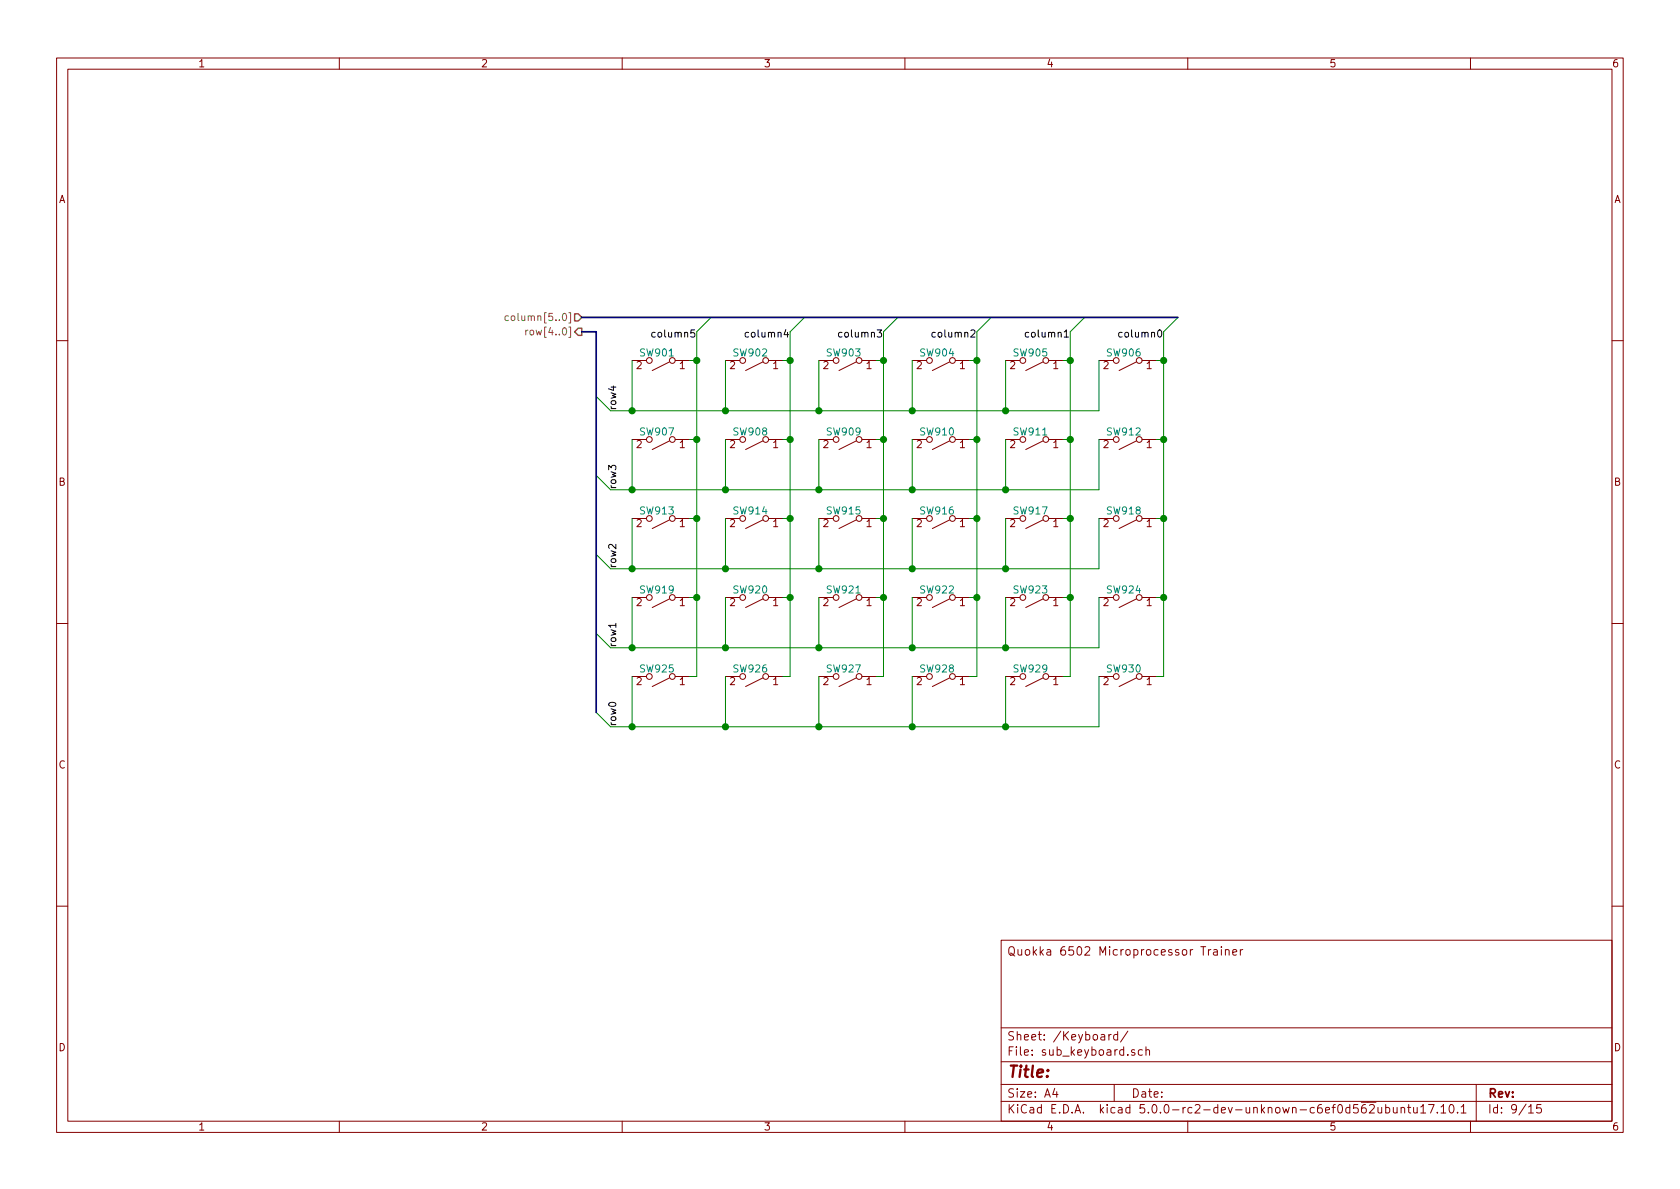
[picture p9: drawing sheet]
EESchema Schematic File Version 4
LIBS:quokka-cache
EELAYER 26 0
EELAYER END
$Descr A4 11693 8268
encoding utf-8
Sheet 9 15
Title ""
Date ""
Rev ""
Comp ""
Comment1 ""
Comment2 ""
Comment3 ""
Comment4 "Quokka 6502 Microprocessor Trainer"
$EndDescr
Text HLabel 4050 2200 0    50   Input ~ 0
column[5..0]
Text HLabel 4050 2300 0    50   Output ~ 0
row[4..0]
$Comp
L Switch:SW_SPST SW901
U 1 1
P 4600 2500
F 0 "SW901" H 4500 2450 50  0000 L CNN
F 1 "SW_SPST" H 4450 2350 50  0001 L CNN
F 2 "Button_Switch_Keyboard:SW_Cherry_MX1A_1.00u_PCB" H 4600 2500 50  0001 C CNN
F 3 "" H 4600 2500 50  0001 C CNN
	1    4600 2500
	-1   0    0    1   
$EndComp
$Comp
L Switch:SW_SPST SW902
U 1 1
P 5250 2500
F 0 "SW902" H 5150 2450 50  0000 L CNN
F 1 "SW_SPST" H 5100 2350 50  0001 L CNN
F 2 "Button_Switch_Keyboard:SW_Cherry_MX1A_1.00u_PCB" H 5250 2500 50  0001 C CNN
F 3 "" H 5250 2500 50  0001 C CNN
	1    5250 2500
	-1   0    0    1   
$EndComp
$Comp
L Switch:SW_SPST SW903
U 1 1
P 5900 2500
F 0 "SW903" H 5800 2450 50  0000 L CNN
F 1 "SW_SPST" H 5750 2350 50  0001 L CNN
F 2 "Button_Switch_Keyboard:SW_Cherry_MX1A_1.00u_PCB" H 5900 2500 50  0001 C CNN
F 3 "" H 5900 2500 50  0001 C CNN
	1    5900 2500
	-1   0    0    1   
$EndComp
$Comp
L Switch:SW_SPST SW904
U 1 1
P 6550 2500
F 0 "SW904" H 6450 2450 50  0000 L CNN
F 1 "SW_SPST" H 6400 2350 50  0001 L CNN
F 2 "Button_Switch_Keyboard:SW_Cherry_MX1A_1.00u_PCB" H 6550 2500 50  0001 C CNN
F 3 "" H 6550 2500 50  0001 C CNN
	1    6550 2500
	-1   0    0    1   
$EndComp
$Comp
L Switch:SW_SPST SW905
U 1 1
P 7200 2500
F 0 "SW905" H 7100 2450 50  0000 L CNN
F 1 "SW_SPST" H 7050 2350 50  0001 L CNN
F 2 "Button_Switch_Keyboard:SW_Cherry_MX1A_1.00u_PCB" H 7200 2500 50  0001 C CNN
F 3 "" H 7200 2500 50  0001 C CNN
	1    7200 2500
	-1   0    0    1   
$EndComp
$Comp
L Switch:SW_SPST SW906
U 1 1
P 7850 2500
F 0 "SW906" H 7750 2450 50  0000 L CNN
F 1 "SW_SPST" H 7700 2350 50  0001 L CNN
F 2 "Button_Switch_Keyboard:SW_Cherry_MX1A_1.00u_PCB" H 7850 2500 50  0001 C CNN
F 3 "" H 7850 2500 50  0001 C CNN
	1    7850 2500
	-1   0    0    1   
$EndComp
$Comp
L Switch:SW_SPST SW907
U 1 1
P 4600 3050
F 0 "SW907" H 4500 3000 50  0000 L CNN
F 1 "SW_SPST" H 4450 2900 50  0001 L CNN
F 2 "Button_Switch_Keyboard:SW_Cherry_MX1A_1.00u_PCB" H 4600 3050 50  0001 C CNN
F 3 "" H 4600 3050 50  0001 C CNN
	1    4600 3050
	-1   0    0    1   
$EndComp
$Comp
L Switch:SW_SPST SW908
U 1 1
P 5250 3050
F 0 "SW908" H 5150 3000 50  0000 L CNN
F 1 "SW_SPST" H 5100 2900 50  0001 L CNN
F 2 "Button_Switch_Keyboard:SW_Cherry_MX1A_1.00u_PCB" H 5250 3050 50  0001 C CNN
F 3 "" H 5250 3050 50  0001 C CNN
	1    5250 3050
	-1   0    0    1   
$EndComp
$Comp
L Switch:SW_SPST SW909
U 1 1
P 5900 3050
F 0 "SW909" H 5800 3000 50  0000 L CNN
F 1 "SW_SPST" H 5750 2900 50  0001 L CNN
F 2 "Button_Switch_Keyboard:SW_Cherry_MX1A_1.00u_PCB" H 5900 3050 50  0001 C CNN
F 3 "" H 5900 3050 50  0001 C CNN
	1    5900 3050
	-1   0    0    1   
$EndComp
$Comp
L Switch:SW_SPST SW910
U 1 1
P 6550 3050
F 0 "SW910" H 6450 3000 50  0000 L CNN
F 1 "SW_SPST" H 6400 2900 50  0001 L CNN
F 2 "Button_Switch_Keyboard:SW_Cherry_MX1A_1.00u_PCB" H 6550 3050 50  0001 C CNN
F 3 "" H 6550 3050 50  0001 C CNN
	1    6550 3050
	-1   0    0    1   
$EndComp
$Comp
L Switch:SW_SPST SW911
U 1 1
P 7200 3050
F 0 "SW911" H 7100 3000 50  0000 L CNN
F 1 "SW_SPST" H 7050 2900 50  0001 L CNN
F 2 "Button_Switch_Keyboard:SW_Cherry_MX1A_1.00u_PCB" H 7200 3050 50  0001 C CNN
F 3 "" H 7200 3050 50  0001 C CNN
	1    7200 3050
	-1   0    0    1   
$EndComp
$Comp
L Switch:SW_SPST SW912
U 1 1
P 7850 3050
F 0 "SW912" H 7750 3000 50  0000 L CNN
F 1 "SW_SPST" H 7700 2900 50  0001 L CNN
F 2 "Button_Switch_Keyboard:SW_Cherry_MX1A_1.00u_PCB" H 7850 3050 50  0001 C CNN
F 3 "" H 7850 3050 50  0001 C CNN
	1    7850 3050
	-1   0    0    1   
$EndComp
$Comp
L Switch:SW_SPST SW913
U 1 1
P 4600 3600
F 0 "SW913" H 4500 3550 50  0000 L CNN
F 1 "SW_SPST" H 4450 3450 50  0001 L CNN
F 2 "Button_Switch_Keyboard:SW_Cherry_MX1A_1.00u_PCB" H 4600 3600 50  0001 C CNN
F 3 "" H 4600 3600 50  0001 C CNN
	1    4600 3600
	-1   0    0    1   
$EndComp
$Comp
L Switch:SW_SPST SW914
U 1 1
P 5250 3600
F 0 "SW914" H 5150 3550 50  0000 L CNN
F 1 "SW_SPST" H 5100 3450 50  0001 L CNN
F 2 "Button_Switch_Keyboard:SW_Cherry_MX1A_1.00u_PCB" H 5250 3600 50  0001 C CNN
F 3 "" H 5250 3600 50  0001 C CNN
	1    5250 3600
	-1   0    0    1   
$EndComp
$Comp
L Switch:SW_SPST SW915
U 1 1
P 5900 3600
F 0 "SW915" H 5800 3550 50  0000 L CNN
F 1 "SW_SPST" H 5750 3450 50  0001 L CNN
F 2 "Button_Switch_Keyboard:SW_Cherry_MX1A_1.00u_PCB" H 5900 3600 50  0001 C CNN
F 3 "" H 5900 3600 50  0001 C CNN
	1    5900 3600
	-1   0    0    1   
$EndComp
$Comp
L Switch:SW_SPST SW916
U 1 1
P 6550 3600
F 0 "SW916" H 6450 3550 50  0000 L CNN
F 1 "SW_SPST" H 6400 3450 50  0001 L CNN
F 2 "Button_Switch_Keyboard:SW_Cherry_MX1A_1.00u_PCB" H 6550 3600 50  0001 C CNN
F 3 "" H 6550 3600 50  0001 C CNN
	1    6550 3600
	-1   0    0    1   
$EndComp
$Comp
L Switch:SW_SPST SW917
U 1 1
P 7200 3600
F 0 "SW917" H 7100 3550 50  0000 L CNN
F 1 "SW_SPST" H 7050 3450 50  0001 L CNN
F 2 "Button_Switch_Keyboard:SW_Cherry_MX1A_1.00u_PCB" H 7200 3600 50  0001 C CNN
F 3 "" H 7200 3600 50  0001 C CNN
	1    7200 3600
	-1   0    0    1   
$EndComp
$Comp
L Switch:SW_SPST SW918
U 1 1
P 7850 3600
F 0 "SW918" H 7750 3550 50  0000 L CNN
F 1 "SW_SPST" H 7700 3450 50  0001 L CNN
F 2 "Button_Switch_Keyboard:SW_Cherry_MX1A_1.00u_PCB" H 7850 3600 50  0001 C CNN
F 3 "" H 7850 3600 50  0001 C CNN
	1    7850 3600
	-1   0    0    1   
$EndComp
$Comp
L Switch:SW_SPST SW919
U 1 1
P 4600 4150
F 0 "SW919" H 4500 4100 50  0000 L CNN
F 1 "SW_SPST" H 4450 4000 50  0001 L CNN
F 2 "Button_Switch_Keyboard:SW_Cherry_MX1A_1.00u_PCB" H 4600 4150 50  0001 C CNN
F 3 "" H 4600 4150 50  0001 C CNN
	1    4600 4150
	-1   0    0    1   
$EndComp
$Comp
L Switch:SW_SPST SW920
U 1 1
P 5250 4150
F 0 "SW920" H 5150 4100 50  0000 L CNN
F 1 "SW_SPST" H 5100 4000 50  0001 L CNN
F 2 "Button_Switch_Keyboard:SW_Cherry_MX1A_1.00u_PCB" H 5250 4150 50  0001 C CNN
F 3 "" H 5250 4150 50  0001 C CNN
	1    5250 4150
	-1   0    0    1   
$EndComp
$Comp
L Switch:SW_SPST SW921
U 1 1
P 5900 4150
F 0 "SW921" H 5800 4100 50  0000 L CNN
F 1 "SW_SPST" H 5750 4000 50  0001 L CNN
F 2 "Button_Switch_Keyboard:SW_Cherry_MX1A_1.00u_PCB" H 5900 4150 50  0001 C CNN
F 3 "" H 5900 4150 50  0001 C CNN
	1    5900 4150
	-1   0    0    1   
$EndComp
$Comp
L Switch:SW_SPST SW922
U 1 1
P 6550 4150
F 0 "SW922" H 6450 4100 50  0000 L CNN
F 1 "SW_SPST" H 6400 4000 50  0001 L CNN
F 2 "Button_Switch_Keyboard:SW_Cherry_MX1A_1.00u_PCB" H 6550 4150 50  0001 C CNN
F 3 "" H 6550 4150 50  0001 C CNN
	1    6550 4150
	-1   0    0    1   
$EndComp
$Comp
L Switch:SW_SPST SW923
U 1 1
P 7200 4150
F 0 "SW923" H 7100 4100 50  0000 L CNN
F 1 "SW_SPST" H 7050 4000 50  0001 L CNN
F 2 "Button_Switch_Keyboard:SW_Cherry_MX1A_1.00u_PCB" H 7200 4150 50  0001 C CNN
F 3 "" H 7200 4150 50  0001 C CNN
	1    7200 4150
	-1   0    0    1   
$EndComp
$Comp
L Switch:SW_SPST SW924
U 1 1
P 7850 4150
F 0 "SW924" H 7750 4100 50  0000 L CNN
F 1 "SW_SPST" H 7700 4000 50  0001 L CNN
F 2 "Button_Switch_Keyboard:SW_Cherry_MX1A_1.00u_PCB" H 7850 4150 50  0001 C CNN
F 3 "" H 7850 4150 50  0001 C CNN
	1    7850 4150
	-1   0    0    1   
$EndComp
$Comp
L Switch:SW_SPST SW925
U 1 1
P 4600 4700
F 0 "SW925" H 4500 4650 50  0000 L CNN
F 1 "SW_SPST" H 4450 4550 50  0001 L CNN
F 2 "Button_Switch_Keyboard:SW_Cherry_MX1A_1.00u_PCB" H 4600 4700 50  0001 C CNN
F 3 "" H 4600 4700 50  0001 C CNN
	1    4600 4700
	-1   0    0    1   
$EndComp
$Comp
L Switch:SW_SPST SW926
U 1 1
P 5250 4700
F 0 "SW926" H 5150 4650 50  0000 L CNN
F 1 "SW_SPST" H 5100 4550 50  0001 L CNN
F 2 "Button_Switch_Keyboard:SW_Cherry_MX1A_1.00u_PCB" H 5250 4700 50  0001 C CNN
F 3 "" H 5250 4700 50  0001 C CNN
	1    5250 4700
	-1   0    0    1   
$EndComp
$Comp
L Switch:SW_SPST SW927
U 1 1
P 5900 4700
F 0 "SW927" H 5800 4650 50  0000 L CNN
F 1 "SW_SPST" H 5750 4550 50  0001 L CNN
F 2 "Button_Switch_Keyboard:SW_Cherry_MX1A_1.00u_PCB" H 5900 4700 50  0001 C CNN
F 3 "" H 5900 4700 50  0001 C CNN
	1    5900 4700
	-1   0    0    1   
$EndComp
$Comp
L Switch:SW_SPST SW928
U 1 1
P 6550 4700
F 0 "SW928" H 6450 4650 50  0000 L CNN
F 1 "SW_SPST" H 6400 4550 50  0001 L CNN
F 2 "Button_Switch_Keyboard:SW_Cherry_MX1A_1.00u_PCB" H 6550 4700 50  0001 C CNN
F 3 "" H 6550 4700 50  0001 C CNN
	1    6550 4700
	-1   0    0    1   
$EndComp
$Comp
L Switch:SW_SPST SW929
U 1 1
P 7200 4700
F 0 "SW929" H 7100 4650 50  0000 L CNN
F 1 "SW_SPST" H 7050 4550 50  0001 L CNN
F 2 "Button_Switch_Keyboard:SW_Cherry_MX1A_1.00u_PCB" H 7200 4700 50  0001 C CNN
F 3 "" H 7200 4700 50  0001 C CNN
	1    7200 4700
	-1   0    0    1   
$EndComp
$Comp
L Switch:SW_SPST SW930
U 1 1
P 7850 4700
F 0 "SW930" H 7750 4650 50  0000 L CNN
F 1 "SW_SPST" H 7700 4550 50  0001 L CNN
F 2 "Button_Switch_Keyboard:SW_Cherry_MX1A_1.00u_PCB" H 7850 4700 50  0001 C CNN
F 3 "" H 7850 4700 50  0001 C CNN
	1    7850 4700
	-1   0    0    1   
$EndComp
Wire Wire Line
	4850 2300 4850 2500
Wire Wire Line
	4850 4700 4800 4700
Wire Wire Line
	4800 4150 4850 4150
Connection ~ 4850 4150
Wire Wire Line
	4850 4150 4850 4700
Wire Wire Line
	4800 3600 4850 3600
Connection ~ 4850 3600
Wire Wire Line
	4850 3600 4850 4150
Wire Wire Line
	4800 3050 4850 3050
Connection ~ 4850 3050
Wire Wire Line
	4850 3050 4850 3600
Wire Wire Line
	4800 2500 4850 2500
Connection ~ 4850 2500
Wire Wire Line
	4850 2500 4850 3050
Wire Wire Line
	5500 2300 5500 2500
Wire Wire Line
	5500 4700 5450 4700
Wire Wire Line
	5450 4150 5500 4150
Connection ~ 5500 4150
Wire Wire Line
	5500 4150 5500 4700
Wire Wire Line
	5450 3600 5500 3600
Connection ~ 5500 3600
Wire Wire Line
	5500 3600 5500 4150
Wire Wire Line
	5450 3050 5500 3050
Connection ~ 5500 3050
Wire Wire Line
	5500 3050 5500 3600
Wire Wire Line
	5450 2500 5500 2500
Connection ~ 5500 2500
Wire Wire Line
	5500 2500 5500 3050
Wire Wire Line
	6150 2300 6150 2500
Wire Wire Line
	6150 4700 6100 4700
Wire Wire Line
	6100 4150 6150 4150
Connection ~ 6150 4150
Wire Wire Line
	6150 4150 6150 4700
Wire Wire Line
	6100 3600 6150 3600
Connection ~ 6150 3600
Wire Wire Line
	6150 3600 6150 4150
Wire Wire Line
	6100 3050 6150 3050
Connection ~ 6150 3050
Wire Wire Line
	6150 3050 6150 3600
Wire Wire Line
	6100 2500 6150 2500
Connection ~ 6150 2500
Wire Wire Line
	6150 2500 6150 3050
Wire Wire Line
	6800 2300 6800 2500
Wire Wire Line
	6800 4700 6750 4700
Wire Wire Line
	6750 4150 6800 4150
Connection ~ 6800 4150
Wire Wire Line
	6800 4150 6800 4700
Wire Wire Line
	6750 3600 6800 3600
Connection ~ 6800 3600
Wire Wire Line
	6800 3600 6800 4150
Wire Wire Line
	6750 3050 6800 3050
Connection ~ 6800 3050
Wire Wire Line
	6800 3050 6800 3600
Wire Wire Line
	6750 2500 6800 2500
Connection ~ 6800 2500
Wire Wire Line
	6800 2500 6800 3050
Wire Wire Line
	7450 4700 7400 4700
Wire Wire Line
	7400 4150 7450 4150
Connection ~ 7450 4150
Wire Wire Line
	7450 4150 7450 4700
Wire Wire Line
	7400 3600 7450 3600
Wire Wire Line
	7450 2300 7450 2500
Connection ~ 7450 3600
Wire Wire Line
	7450 3600 7450 4150
Wire Wire Line
	7400 3050 7450 3050
Connection ~ 7450 3050
Wire Wire Line
	7450 3050 7450 3600
Wire Wire Line
	7400 2500 7450 2500
Connection ~ 7450 2500
Wire Wire Line
	7450 2500 7450 3050
Wire Wire Line
	7650 2850 7000 2850
Wire Wire Line
	7650 3400 7000 3400
Wire Wire Line
	7650 3950 7000 3950
Wire Wire Line
	7650 4500 7000 4500
Wire Wire Line
	7650 5050 7000 5050
Connection ~ 4400 2850
Wire Wire Line
	4400 2850 4250 2850
Connection ~ 4400 3400
Wire Wire Line
	4400 3400 4250 3400
Connection ~ 4400 3950
Wire Wire Line
	4400 3950 4250 3950
Connection ~ 4400 4500
Wire Wire Line
	4400 4500 4250 4500
Connection ~ 4400 5050
Wire Wire Line
	4400 5050 4250 5050
Connection ~ 5050 5050
Wire Wire Line
	5050 5050 4400 5050
Connection ~ 5050 4500
Wire Wire Line
	5050 4500 4400 4500
Connection ~ 5050 3950
Wire Wire Line
	5050 3950 4400 3950
Connection ~ 5050 3400
Wire Wire Line
	5050 3400 4400 3400
Connection ~ 5050 2850
Wire Wire Line
	5050 2850 4400 2850
Connection ~ 5700 2850
Wire Wire Line
	5700 2850 5050 2850
Connection ~ 5700 3400
Wire Wire Line
	5700 3400 5050 3400
Connection ~ 5700 3950
Wire Wire Line
	5700 3950 5050 3950
Connection ~ 5700 4500
Wire Wire Line
	5700 4500 5050 4500
Connection ~ 5700 5050
Wire Wire Line
	5700 5050 5050 5050
Connection ~ 6350 5050
Wire Wire Line
	6350 5050 5700 5050
Connection ~ 7000 5050
Wire Wire Line
	7000 5050 6350 5050
Connection ~ 7000 4500
Wire Wire Line
	7000 4500 6350 4500
Connection ~ 6350 4500
Wire Wire Line
	6350 4500 5700 4500
Connection ~ 6350 3950
Wire Wire Line
	6350 3950 5700 3950
Connection ~ 7000 3950
Wire Wire Line
	7000 3950 6350 3950
Connection ~ 6350 3400
Wire Wire Line
	6350 3400 5700 3400
Connection ~ 7000 3400
Wire Wire Line
	7000 3400 6350 3400
Connection ~ 7000 2850
Wire Wire Line
	7000 2850 6350 2850
Connection ~ 6350 2850
Wire Wire Line
	6350 2850 5700 2850
Entry Wire Line
	4850 2300 4950 2200
Entry Wire Line
	5500 2300 5600 2200
Entry Wire Line
	6150 2300 6250 2200
Entry Wire Line
	6800 2300 6900 2200
Entry Wire Line
	7450 2300 7550 2200
Wire Wire Line
	8100 2300 8100 2500
Wire Wire Line
	8100 4700 8050 4700
Wire Wire Line
	8050 4150 8100 4150
Connection ~ 8100 4150
Wire Wire Line
	8100 4150 8100 4700
Wire Wire Line
	8050 3600 8100 3600
Connection ~ 8100 3600
Wire Wire Line
	8100 3600 8100 4150
Wire Wire Line
	8050 3050 8100 3050
Connection ~ 8100 3050
Wire Wire Line
	8100 3050 8100 3600
Wire Wire Line
	8050 2500 8100 2500
Connection ~ 8100 2500
Wire Wire Line
	8100 2500 8100 3050
Entry Wire Line
	8100 2300 8200 2200
Text Label 8100 2350 2    50   ~ 0
column0
Text Label 7450 2350 2    50   ~ 0
column1
Text Label 6800 2350 2    50   ~ 0
column2
Text Label 6150 2350 2    50   ~ 0
column3
Text Label 5500 2350 2    50   ~ 0
column4
Text Label 4850 2350 2    50   ~ 0
column5
Entry Wire Line
	4150 2750 4250 2850
Entry Wire Line
	4150 3300 4250 3400
Entry Wire Line
	4150 3850 4250 3950
Entry Wire Line
	4150 4400 4250 4500
Entry Wire Line
	4150 4950 4250 5050
Wire Bus Line
	4150 2300 4050 2300
Text Label 4300 5050 1    50   ~ 0
row0
Text Label 4300 4500 1    50   ~ 0
row1
Text Label 4300 3950 1    50   ~ 0
row2
Text Label 4300 3400 1    50   ~ 0
row3
Text Label 4300 2850 1    50   ~ 0
row4
Wire Wire Line
	7650 2500 7650 2850
Wire Wire Line
	7000 2500 7000 2850
Wire Wire Line
	6350 2500 6350 2850
Wire Wire Line
	5700 2500 5700 2850
Wire Wire Line
	5050 2500 5050 2850
Wire Wire Line
	4400 2500 4400 2850
Wire Wire Line
	4400 3050 4400 3400
Wire Wire Line
	5050 3050 5050 3400
Wire Wire Line
	5700 3050 5700 3400
Wire Wire Line
	6350 3050 6350 3400
Wire Wire Line
	7000 3050 7000 3400
Wire Wire Line
	7650 3050 7650 3400
Wire Wire Line
	7650 3600 7650 3950
Wire Wire Line
	7650 4150 7650 4500
Wire Wire Line
	7000 4150 7000 4500
Wire Wire Line
	7000 3600 7000 3950
Wire Wire Line
	6350 3600 6350 3950
Wire Wire Line
	5700 3600 5700 3950
Wire Wire Line
	5050 3600 5050 3950
Wire Wire Line
	4400 3600 4400 3950
Wire Wire Line
	4400 4150 4400 4500
Wire Wire Line
	5050 4150 5050 4500
Wire Wire Line
	5700 4150 5700 4500
Wire Wire Line
	6350 4150 6350 4500
Wire Wire Line
	7000 4700 7000 5050
Wire Wire Line
	7650 4700 7650 5050
Wire Wire Line
	6350 4700 6350 5050
Wire Wire Line
	5700 4700 5700 5050
Wire Wire Line
	5050 4700 5050 5050
Wire Wire Line
	4400 4700 4400 5050
Wire Bus Line
	4150 2300 4150 4950
Wire Bus Line
	4050 2200 8200 2200
$EndSCHEMATC
